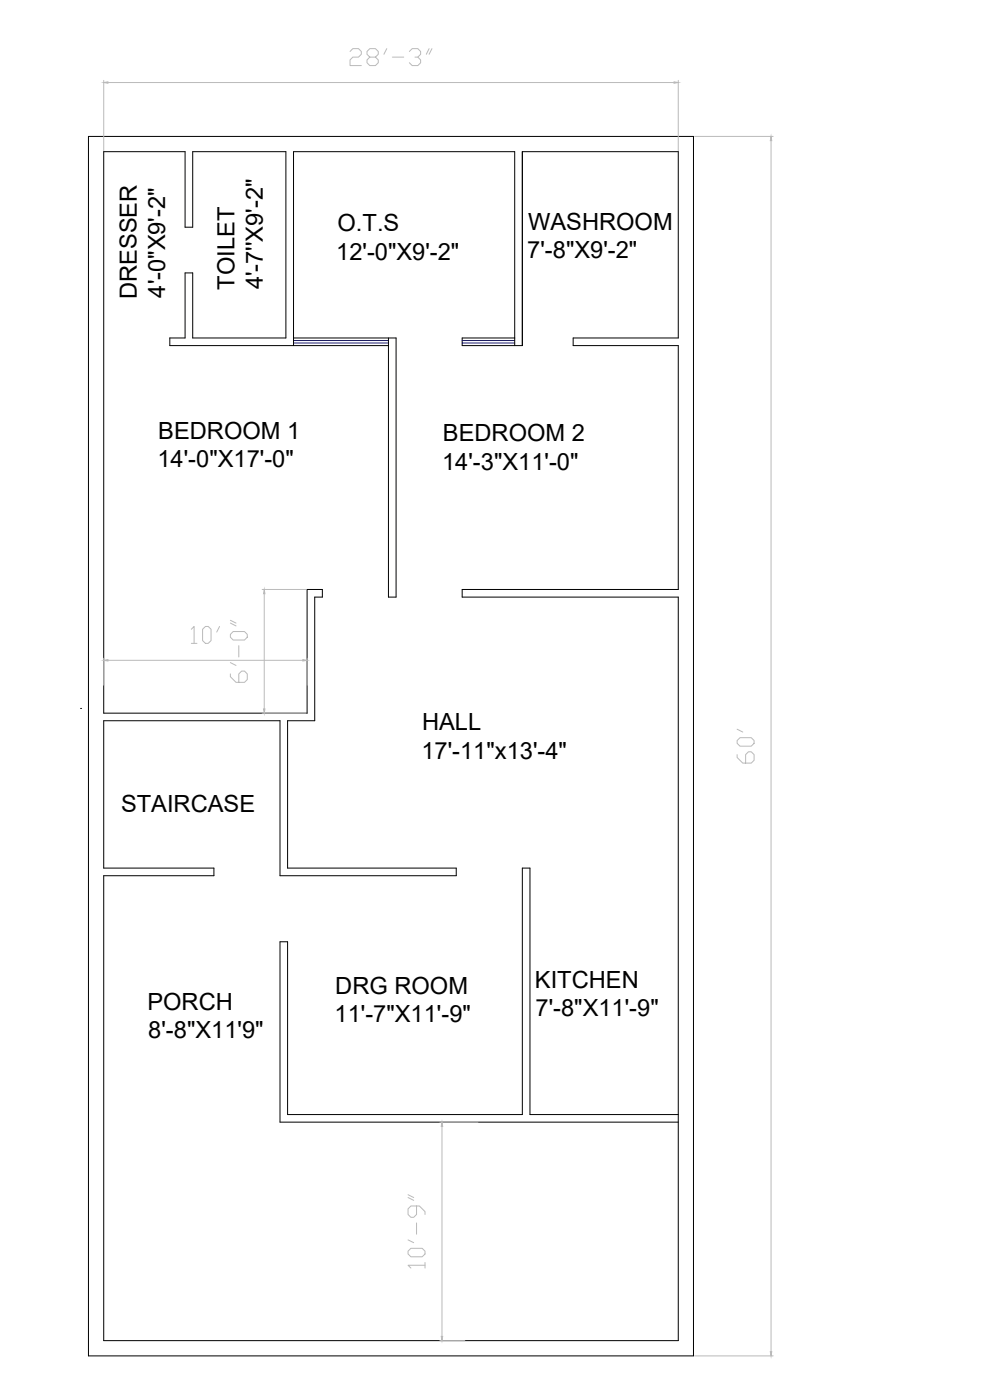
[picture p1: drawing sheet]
<svg xmlns="http://www.w3.org/2000/svg" width="841mm" height="1189mm" viewBox="0 0 841 1189" stroke-linecap="round" stroke-linejoin="round" font-family="sans-serif">
<!-- layer: wall -->
<path d="M75 116h514v1035h-514zM249 293v-164h188v164M249 287h87v220h-6v-220M437 287h-45v6h51v-164h133v158h-90v6h90v208h-184v6h184v631h-488v-394h94v-7h-94v-125h150v132h149v-7h-143v-125h23v-105h7v-6h-13v105h-173v-477h69v64h7v-64h79v158h-79v-55h-7v55h-13v6h186M68 602h.1M576 946h-126v-209h-7v209h-199v-146h-6v153h338" fill="none" stroke="#000" stroke-width=".85"/>
<!-- layer: window -->
<path d="M249 289h81M249 291h81M392 289h45M392 291h45" fill="none" stroke="#00f" stroke-width=".85"/>
<!-- layer: Diamention -->
<g fill="none" stroke="#bababa" stroke-width=".85">
<path d="M297 44l2-3h5l3 3v2l-3 2h-5l-2 3v5h10M314 48l-3-2v-2l3-3h5l2 3v2l-2 2h-5l-3 3v2l3 3h5l2-3v-2l-2-3M328 41l-2 5M333 48h10M347 44l3-3h5l2 3v2l-2 2h-3M355 48l2 3v2l-2 3h-5l-3-3M364 41l-2 5M367 41l-3 5M88 68v60M92 70h480M576 68v60M589 116h67"/>
<path d="M654 119v1029M222 501h38M224 504v98M162 534l3-2v14M172 534l2-2h3l2 2v10l-2 2h-3l-2-2zM186 532l-2 5M196 529l4 3M196 527l4 2M198 536h9l3 3v2l-3 3h-9l-2-3v-2zM88 559v23M162 546h5M203 548v10"/>
<path d="M261 559v23M92 561h165M196 572v3l4 4h7l3-2v-5l-3-2h-2l-2 2v7M196 563l4 2M222 606h38M626 619l4 3M626 629l2-3h10l2 3v2l-2 3h-10l-2-3zM626 641v2l4 5h8l2-2v-5l-2-3h-3l-2 3v7M373 953h33M375 957v178M346 1017l5 2M346 1015l5 2"/>
<path d="M353 1024v7l-2 3h-2l-3-3v-4l3-3h7l5 5v2M353 1039v9M346 1053l5 2M346 1062l3-2h9l3 2v3l-3 2h-9l-3-2zM361 1074h-15l3 3M361 1072v5M373 1138h21M589 1151h67"/>
</g>
<g fill="#bababa" stroke="#bababa" stroke-width=".85">
<path d="M88 561l4-1v1z"/>
<path d="M257 560l4 1h-4z"/>
<path d="M654 116l1 3h-1z"/>
<path d="M654 1148h1l-1 3z"/>
<path d="M88 70l4-1v2z"/>
<path d="M572 69l4 1-4 1z"/>
<path d="M375 953l1 4h-2z"/>
<path d="M374 1135h2l-1 3z"/>
<path d="M224 501l1 3h-1z"/>
<path d="M224 602h1l-1 4z"/>
</g>
<g font-size="20.1">
<text x="286" y="197">O.T.S</text>
<text x="448" y="195">WASHROOM</text>
<text x="285" y="221">12'-0&quot;X9'-2&quot;</text>
<text x="447" y="219">7'-8&quot;X9'-2&quot;</text>
<text x="199" y="246" transform="rotate(-90 199 246)">TOILET</text>
<text x="223" y="246" transform="rotate(-90 223 246)">4'-7''X9'-2&quot;</text>
<text x="116" y="254" transform="rotate(-90 116 254)">DRESSER</text>
<text x="140" y="253" transform="rotate(-90 140 253)">4'-0&quot;X9'-2&quot;</text>
<text x="134" y="373">BEDROOM 1</text>
<text x="376" y="375">BEDROOM 2</text>
<text x="134" y="397">14'-0&quot;X17'-0&quot;</text>
<text x="375" y="399">14'-3&quot;X11'-0&quot;</text>
<text x="358" y="620">HALL</text>
<text x="358" y="644">17'-11&quot;x13'-4&quot;</text>
<text x="103" y="690">STAIRCASE</text>
<text x="454" y="839">KITCHEN</text>
<text x="285" y="844">DRG ROOM</text>
<text x="125" y="857">PORCH</text>
<text x="455" y="863">7'-8&quot;X11'-9&quot;</text>
<text x="284" y="868">11'-7&quot;X11'-9&quot;</text>
<text x="126" y="882">8'-8&quot;X11'9&quot;</text>
</g>
</svg>
